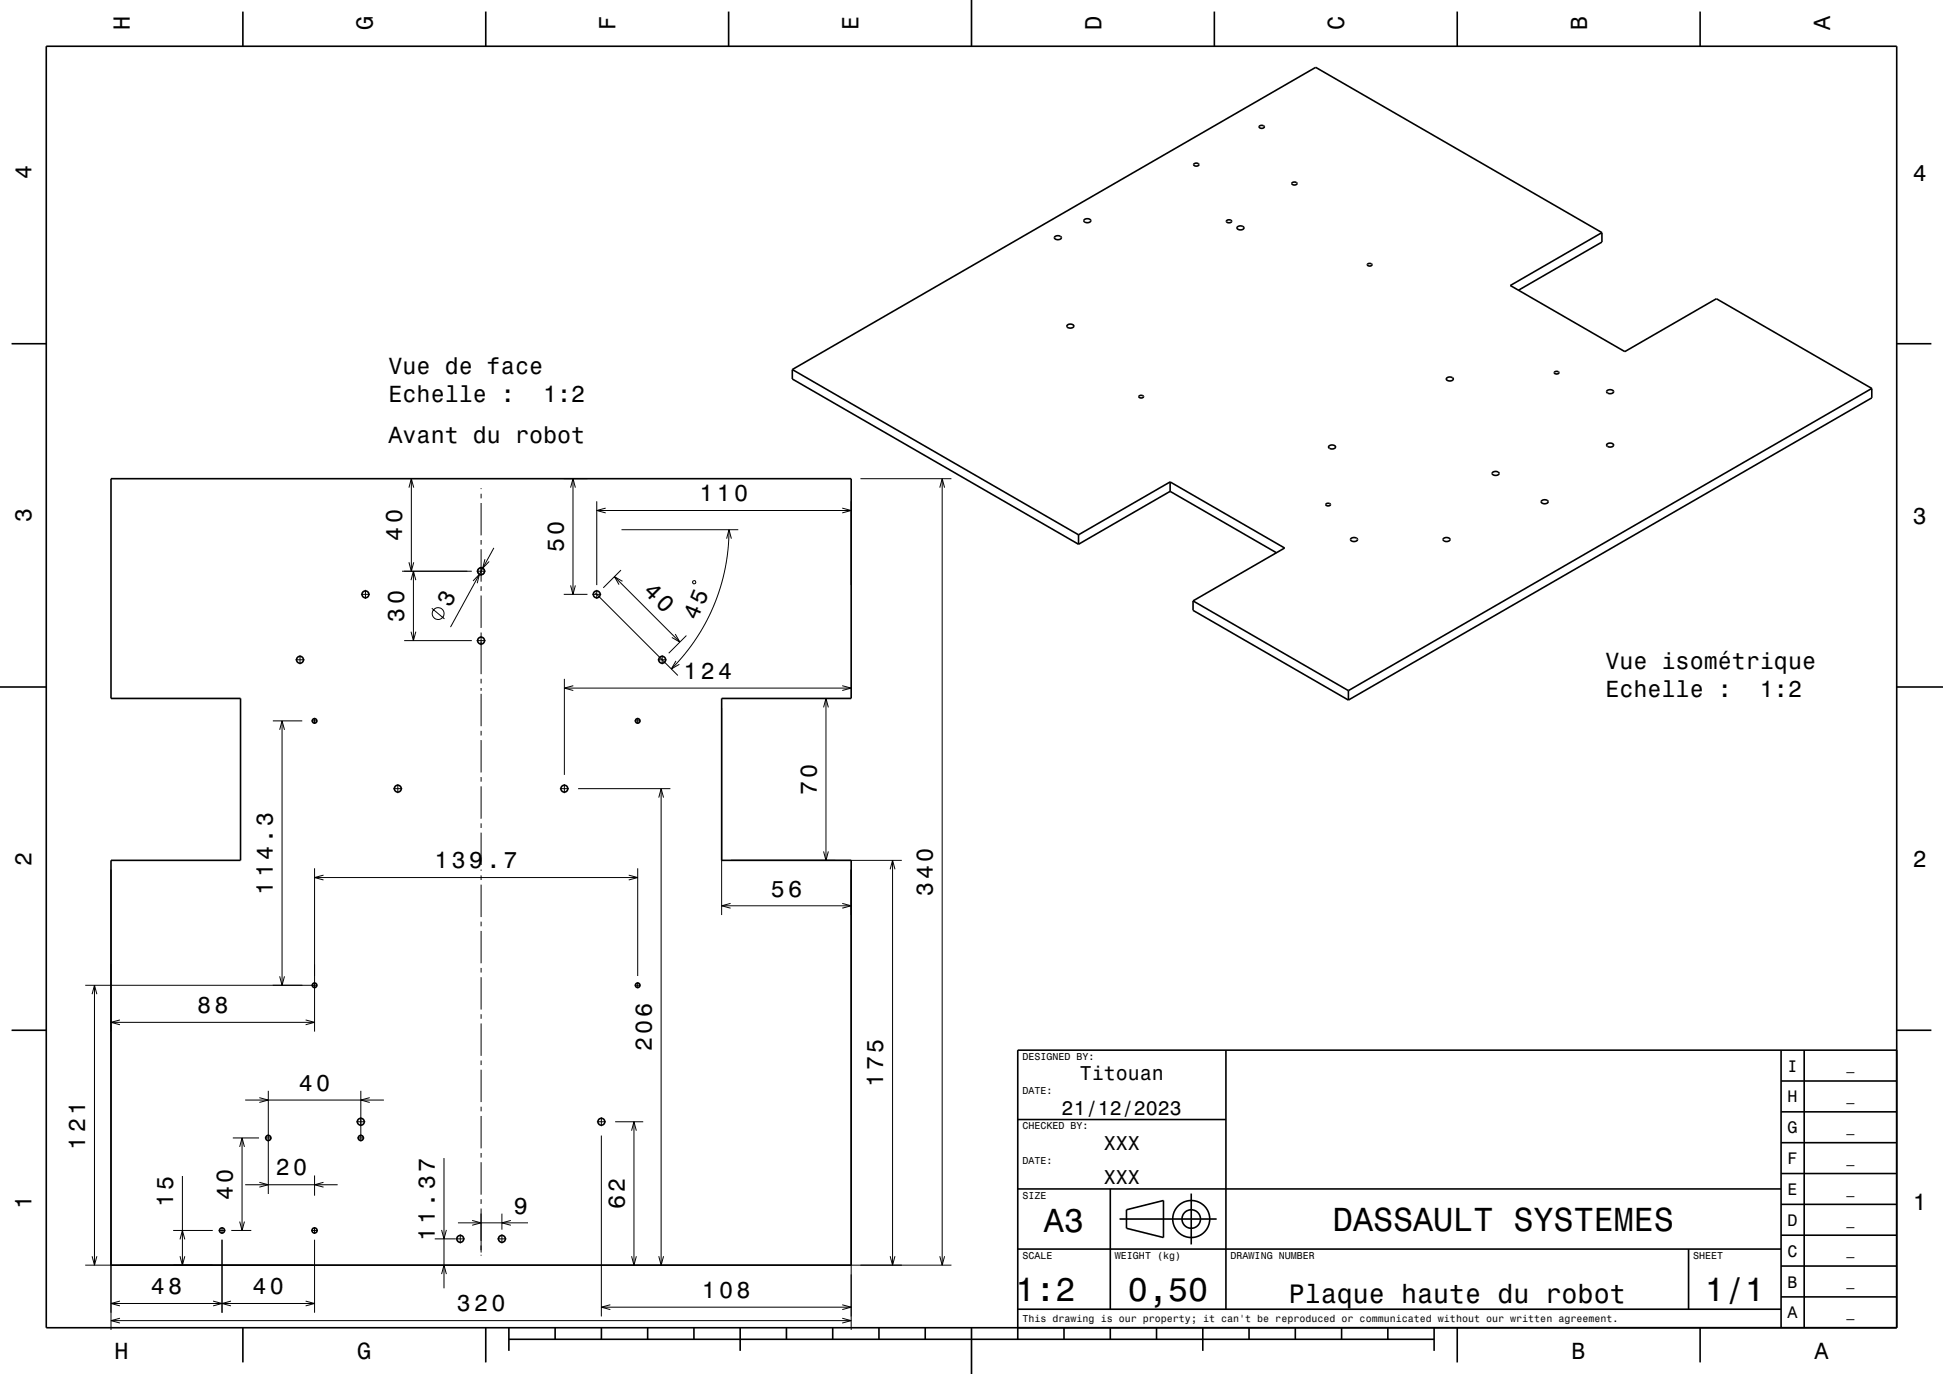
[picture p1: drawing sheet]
<svg xmlns="http://www.w3.org/2000/svg" width="420mm" height="297mm" viewBox="0 0 420 297" stroke-linecap="round" stroke-linejoin="round" font-family="sans-serif">
<g fill="none" stroke="#000" stroke-width=".22">
<path d="M88.4 105.4l.5-1.9 .5 1.9M88.9 103.5v20M104 105.5v.2M104 106.7v1M104 108.7v7M104 116.7v1M104 118.7v7M106.8 118.4l-9.4 17.2M121.9 103.5h5.1M123.3 105.4l.6-1.9 .5 1.9M123.9 103.5v25M129 108.4v18.1"/>
<path d="M129 110.3h55M130.9 109.8l-1.9 .5 1.9 .6M134.4 114.5h25.2M157.1 116.4l.5-1.9 .5 1.9M157.6 114.5l-.2 4.4-.7 4.2-1.1 4.1-1.4 4-1.7 3.4-2.1 3.6-2.4 3.2-2.9 3.2M182.1 109.8l1.9 .5-1.9 .6M184 108.4v18.1M186 103.5h19.7M203.1 105.4l.6-1.9 .5 1.9M203.7 103.5v170M78 128.5h2M79 127.5v1.9"/>
<path d="M86.9 123.5h15.1M87.4 138.5h14.6M88.4 121.5l.5 2 .5-2M88.8 125.4l.6-1.9 .5 1.9M88.8 136.5l.6 2 .5-2M89.4 123.5v15M93.3 131.5l2.8 2.3M102.3 125.6l1.3-1.5-.4 2M103 138.5h2M103 123.5h2M104 126.7v1M104 128.7v7"/>
<path d="M104 136.7v9M104.4 122.8a.75 .75 0 0 0-1 .2 .75 .75 0 0 0 0 .9M104.6 123.1a.75 .75 0 0 1-.1 .9 .75 .75 0 0 1-.9 .1M104.8 120.9l-.4 1.9 1.3-1.4M121.9 128.5h5.1M123.3 126.5l.6 2 .5-2M128 128.5h2M128.7 128.2l17.8 17.8M129 127.5v1.9M132.8 124.7l14.2 14.1M134.2 123.2l-3.8 3.9M134.5 125.6l-1.7-.9 1 1.7"/>
<path d="M146 137.1l1 1.7-1.8-1M148.4 137.4l-3.8 3.8M149.8 125.6h.5v.5h-.5zM59 155.8h6.3M60.5 157.8l.5-2 .5 2M61 155.8v57.2M63.9 142.6h1.9M64.9 141.6v2M67.3 155.8h1.3M68 155.2v1.3M104 146.7v1M104 148.7v.6"/>
<path d="M104 150v7M104 158v1M104 160v7M122 146.7v20.8M122 148.7h62M123.9 148.2l-1.9 .5 1.9 .6M137.2 155.8h1.3M137.8 155.2v1.3M142.2 142.6h1.9M143.1 141.6v2M146.1 142.9l-1 1.7 1.7-1M156 153v44.8"/>
<path d="M158 151h22.5M178 152.9l.5-1.9 .6 1.9M178.5 151v35M182.1 148.2l1.9 .5-1.9 .6M85 170.5h2M86 169.5v1.9M104 168v1M104 170v7M104 178v1M104 180v7M121 170.5h2M122 169.5v1.9"/>
<path d="M125 170.5h19.9M142.4 172.4l.5-1.9 .5 1.9M142.9 170.5v103M24 188v99.5M68 187.7v35.3M68 189.7h69.8M69.9 189.2l-1.9 .5 1.9 .5M104 188v.2M104 189.2v1M104 191.2v7M104 199.2v1M135.9 189.2l1.9 .5-1.9 .5"/>
<path d="M137.8 187.7v23.3M156 195.8h28M157.9 195.3l-1.9 .5 1.9 .5M158 186h36.9M178 184l.5 2 .6-2M182.1 195.3l1.9 .5-1.9 .5M184 188v99.5M192.4 187.9l.5-1.9 .6 1.9M192.9 186v87.5M18.4 213h50.2M19.9 214.9l.5-1.9 .5 1.9M20.4 213v60.5"/>
<path d="M60.5 211l.5 2 .5-2M104 201.2v7M104 209.2v1M104 211.2v7M104 219.2v1M137.2 213h1.3M137.8 212.3v1.3M24 221h44M25.9 220.5l-1.9 .5 1.9 .5M53 237.8h30M56.1 237.3l1.9 .5-1.9 .5M58 235.8v22.3"/>
<path d="M66.1 220.5l1.9 .5-1.9 .5M78 235.8v10.9M79.9 237.3l-1.9 .5 1.9 .5M104 221.2v7M104 229.2v1M104 231.2v7M104 239.2v1M39.4 254.2v19.3M50.3 246h5.7M51.8 247.9l.5-1.9 .5 1.9M52.3 246v20M53 256.1h20"/>
<path d="M56.1 255.6l1.9 .5-1.9 .5M57.3 246h1.4M68 254.1v4.4M69.9 255.6l-1.9 .5 1.9 .5M77 242.5h2M77.3 246h1.4M96 250.3v28.2M104 241.2v7M104 249.2v1M104 251.2v7M104 259.2v1M129 242.5h2"/>
<path d="M130 241.5v1.9M130 245.4v39.2M133 242.5h6M136.5 244.4l.5-1.9 .6 1.9M137 242.5v31M18.4 273.5h187.3M19.9 271.5l.5 2 .5-2M37.4 266h8.6M38.9 267.9l.5-1.9 .5 1.9M38.9 271.5l.5 2 .5-2M47.3 266h1.4M48 265.2v1.5"/>
<path d="M48 268v15.8M50 266h4.3M51.8 264l.5 2 .5-2M67.3 266h1.4M68 265.2v1.5M68 268v15.8M94 267.8h6.5M95.5 275.4l.5-1.9 .5 1.9M95.5 265.9l.5 1.9 .5-1.9M99 264.3h15.1M99.5 266.8v2M102.1 263.8l1.9 .5-1.9 .5"/>
<path d="M104 261.2v9.5M104 271.2v.2M107.5 267.8h2M108.5 262.3v3.5M108.5 266.8v2M110.4 263.8l-1.9 .5 1.9 .5M136.5 271.5l.5 2 .6-2M142.4 271.5l.5 2 .5-2M192.4 271.5l.5 2 .6-2M203.1 271.5l.6 2 .5-2M24 281.8h44M24 285.5h160"/>
<path d="M25.9 281.2l-1.9 .6 1.9 .5M25.9 284.9l-1.9 .6 1.9 .5M46.1 281.2l1.9 .6-1.9 .5M49.9 281.2l-1.9 .6 1.9 .5M66.1 281.2l1.9 .6-1.9 .5M130 282.6h54M131.9 282l-1.9 .6 1.9 .5M182.1 282l1.9 .6-1.9 .5M182.1 284.9l1.9 .6-1.9 .5"/>
<circle cx="94.7" cy="132.6" r="1.28"/>
</g>
<g fill="none" stroke="#000" stroke-width=".35">
<path d="M10 10h400v277h-400zM52.5 2.5v7.5M105 2.5v7.5M157.5 2.5v7.5M210 0v10M262.5 2.5v7.5M315 2.5v7.5M367.5 2.5v7.5M258.1 35.4l.6-.1 .5 .3-.3 .3h-.4l-.4-.2zM272.3 27.2l.6-.1 .4 .3-.3 .3h-.5l-.3-.2zM279.3 39.5l.7-.1 .3 .1 .1 .2-.3 .2-.4 .1-.4-.2zM228 51.2l.4-.2h.5l.4 .1 .1 .3-.3 .3-.7 .1-.4-.3z"/>
<path d="M234.4 47.5l.9-.2 .4 .2 .1 .2-.3 .3-.7 .1-.5-.3zM265.2 47.7l.7-.2 .3 .4-.2 .2h-.5l-.4-.2zM267.5 49.1l.3-.2h.6l.4 .1 .1 .3-.4 .3-.6 .1-.5-.3zM295.6 57.1l.7-.1 .3 .3-.2 .2h-.5l-.3-.2zM346.3 50.3l-19.8 11.4 24.7 14.3 19.8-11.4 33.6 19.4M346.3 50.3l-61.9-35.7-113.1 65.3M346.3 50.3v2l-18.1 10.4M2.5 74.3h7.5M171.3 79.9l61.8 35.7M171.3 79.9v2l61.8 35.7M230.7 70.3l.9-.2 .4 .1 .1 .3-.3 .4h-.7l-.4-.3zM410 74.3h7.5"/>
<path d="M246.3 85.6l.5-.1 .4 .3-.2 .2h-.5l-.3-.2zM287.3 96.4l.9-.2 .4 .2 .1 .2-.3 .4h-.7l-.5-.3zM312.7 81.7l.4-.2h.5l.4 .2 .1 .3-.3 .3h-.6l-.5-.2zM336.1 80.4l.5-.1 .4 .3-.3 .2h-.3l-.4-.1zM347.4 96l.8-.2 .4 .1 .2 .3-.3 .4h-.7l-.5-.2zM347.4 84.4l.8-.2 .4 .2 .2 .3-.4 .3-.6 .1-.5-.3zM404.6 84l-113.1 65.3M404.6 84v2l-113.1 65.3M24 103.5h160v47.5h-28v35h28v87.5h-160v-87.5h28v-35h-28zM233.1 115.6v2M252.9 104.2l-19.8 11.4M252.9 104.2l24.8 14.3-19.8 11.4"/>
<path d="M252.9 106.2l-19.8 11.4M252.9 104.2v2M252.9 106.2l23 13.3M286.7 108.9l.6-.1 .3 .3-.2 .2-.4 .1-.4-.2zM292 116.4l.9-.2 .4 .2 .1 .3-.3 .3h-.7l-.4-.2zM312 116.4l.4-.2h.5l.4 .2 .1 .2-.3 .4h-.6l-.5-.2zM322.6 102.1l.4-.2h.5l.4 .2 .1 .3-.3 .3h-.7l-.4-.2zM333.3 108.2l.8-.2 .4 .2 .1 .3-.2 .3-.8 .1-.4-.3zM257.9 129.9l33.6 19.4M257.9 129.9v2l33.6 19.4M0 148.5h10M291.5 149.3v2"/>
<path d="M410 148.5h10M2.5 222.7h7.5M265 227v56M385 233.7h25M385 227v60M390 227v60M410 222.7h7.5M410 227h-190v62.5M220 257h165M220 242h45M240 257v26M257.5 258v11"/>
<path d="M385 253.7h25M385 247h25M385 240.3h25M220 270h165M242 263.5h21M243.5 261.5l8-2v8l-8-2zM365 270v13M385 273.7h25M385 267h25M385 260.3h25M52.5 287v7.5M105 287v7.5"/>
<path d="M110 289.5h200M110 287v5M120 287v2.5M130 287v2.5M140 287v2.5M150 287v2.5M160 287v5M170 287v2.5M180 287v2.5M190 287v2.5M200 287v2.5M210 287v10"/>
<path d="M220 283h165M230 287v2.5M240 287v2.5M250 287v2.5M260 287v5M270 287v2.5M280 287v2.5M290 287v2.5M300 287v2.5M310 287v5M315 287v7.5M367.5 287v7.5"/>
<path d="M385 280.3h25"/>
<circle cx="79" cy="128.5" r=".75"/>
<circle cx="104" cy="123.5" r=".75"/>
<circle cx="104" cy="138.5" r=".75"/>
<circle cx="129" cy="128.5" r=".75"/>
<circle cx="64.8" cy="142.6" r=".75"/>
<circle cx="68" cy="155.8" r=".5"/>
<circle cx="137.8" cy="155.8" r=".5"/>
<circle cx="143.1" cy="142.6" r=".75"/>
<circle cx="86" cy="170.5" r=".75"/>
<circle cx="122" cy="170.5" r=".75"/>
<circle cx="68" cy="213" r=".5"/>
<circle cx="137.8" cy="213" r=".5"/>
<circle cx="58" cy="246" r=".56"/>
<circle cx="78" cy="246" r=".56"/>
<circle cx="78" cy="242.5" r=".75"/>
<circle cx="130" cy="242.5" r=".75"/>
<circle cx="48" cy="266" r=".56"/>
<circle cx="68" cy="266" r=".56"/>
<circle cx="99.5" cy="267.8" r=".75"/>
<circle cx="108.5" cy="267.8" r=".75"/>
<circle cx="257.5" cy="263.5" r="2"/>
<circle cx="257.5" cy="263.5" r="4"/>
</g>
<g font-size="7.2">
<text x="225.7" y="266.3">A3</text>
<text x="288.1" y="266.1">DASSAULT SYSTEMES</text>
<text x="219.5" y="281.3">1:2</text>
<text x="243.8" y="281.3">0,50</text>
<text x="368.5" y="281.3">1/1</text>
</g>
<text font-size="5.8" x="278.6" y="281.6">Plaque haute du robot</text>
<g font-size="5.1">
<text x="97.3" y="131.5" transform="rotate(-61 97.3 131.5)">3</text>
<text x="138.9" y="127.9" transform="rotate(45 138.9 127.9)">40</text>
</g>
<g font-size="5">
<text x="28.1" y="6.5" transform="rotate(-90 28.1 6.5)">H</text>
<text x="80.6" y="6.5" transform="rotate(-90 80.6 6.5)">G</text>
<text x="133.1" y="6.5" transform="rotate(-90 133.1 6.5)">F</text>
<text x="185.6" y="6.5" transform="rotate(-90 185.6 6.5)">E</text>
<text x="238.1" y="6.5" transform="rotate(-90 238.1 6.5)">D</text>
<text x="290.6" y="6.5" transform="rotate(-90 290.6 6.5)">C</text>
<text x="343.1" y="6.5" transform="rotate(-90 343.1 6.5)">B</text>
<text x="395.6" y="6.5" transform="rotate(-90 395.6 6.5)">A</text>
<text x="6.8" y="38.7" transform="rotate(-90 6.8 38.7)">4</text>
<text x="413.5" y="39">4</text>
<text x="84" y="80.8">Vue de face</text>
<text x="84" y="86.9">Echelle :</text>
<text x="117.4" y="86.9">1:2</text>
<text x="84" y="95.8">Avant du robot</text>
<text x="6.8" y="112.9" transform="rotate(-90 6.8 112.9)">3</text>
<text x="151.2" y="108.4">110</text>
<text x="413.5" y="113.2">3</text>
<text x="86.9" y="116.9" transform="rotate(-90 86.9 116.9)">40</text>
<text x="121.9" y="119.4" transform="rotate(-90 121.9 119.4)">50</text>
<text x="87.4" y="134.4" transform="rotate(-90 87.4 134.4)">30</text>
<text x="150.7" y="134.3" transform="rotate(-68 150.7 134.3)">45</text>
<text x="147.7" y="146.7">124</text>
<text x="347" y="144.6">Vue isométrique</text>
<text x="347" y="150.7">Echelle :</text>
<text x="380.4" y="150.7">1:2</text>
<text x="176.5" y="171.9" transform="rotate(-90 176.5 171.9)">70</text>
<text x="6.8" y="187.1" transform="rotate(-90 6.8 187.1)">2</text>
<text x="93.9" y="187.7">139.7</text>
<text x="413.5" y="187.4">2</text>
<text x="59" y="193.4" transform="rotate(-90 59 193.4)">114.3</text>
<text x="166.6" y="193.8">56</text>
<text x="201.7" y="193.7" transform="rotate(-90 201.7 193.7)">340</text>
<text x="42.6" y="219">88</text>
<text x="140.9" y="227.2" transform="rotate(-90 140.9 227.2)">206</text>
<text x="64.6" y="235.8">40</text>
<text x="190.9" y="235" transform="rotate(-90 190.9 235)">175</text>
<text x="18.4" y="248.5" transform="rotate(-90 18.4 248.5)">121</text>
<text x="59.6" y="254.1">20</text>
<text x="6.8" y="261.3" transform="rotate(-90 6.8 261.3)">1</text>
<text x="37.4" y="261" transform="rotate(-90 37.4 261)">15</text>
<text x="50.3" y="259.4" transform="rotate(-90 50.3 259.4)">40</text>
<text x="111.1" y="262.3">9</text>
<text x="135" y="261.4" transform="rotate(-90 135 261.4)">62</text>
<text x="413.5" y="261.6">1</text>
<text x="94" y="268.3" transform="rotate(-90 94 268.3)">11.37</text>
<text x="32.6" y="279.8">48</text>
<text x="54.6" y="279.8">40</text>
<text x="151.7" y="280.6">108</text>
<text x="98.7" y="283.5">320</text>
<text x="24.7" y="293.8">H</text>
<text x="77.2" y="293.8">G</text>
<text x="339.7" y="293.8">B</text>
<text x="392.2" y="293.8">A</text>
</g>
<g font-size="4.3">
<text x="233.4" y="233.5">Titouan</text>
<text x="229.5" y="241">21/12/2023</text>
<text x="238.6" y="248.5">XXX</text>
<text x="238.6" y="256">XXX</text>
</g>
<g font-size="3.6">
<text x="386.4" y="231.6">I</text>
<text x="386.4" y="238.3">H</text>
<text x="386.4" y="245">G</text>
<text x="386.4" y="251.6">F</text>
<text x="386.4" y="258.3">E</text>
<text x="386.4" y="265">D</text>
<text x="386.4" y="271.6">C</text>
<text x="386.4" y="278.3">B</text>
<text x="386.4" y="285">A</text>
</g>
<g font-size="2.9">
<text x="399.1" y="231.4">_</text>
<text x="399.1" y="238">_</text>
<text x="399.1" y="244.7">_</text>
<text x="399.1" y="251.4">_</text>
<text x="399.1" y="258">_</text>
<text x="399.1" y="264.7">_</text>
<text x="399.1" y="271.4">_</text>
<text x="399.1" y="278">_</text>
<text x="399.1" y="284.7">_</text>
</g>
<g font-size="2.2">
<text x="221" y="229.1">DESIGNED BY:</text>
<text x="221" y="236.6">DATE:</text>
<text x="221" y="244.1">CHECKED BY:</text>
<text x="221" y="251.6">DATE:</text>
<text x="221" y="259.1">SIZE</text>
<text x="221" y="272.1">SCALE</text>
<text x="241" y="272.1">WEIGHT (kg)</text>
<text x="266" y="272.1">DRAWING NUMBER</text>
<text x="366" y="272.1">SHEET</text>
<text x="221" y="285.8">This drawing is our property; it can't be reproduced or communicated without our written agreement.</text>
</g>
</svg>
